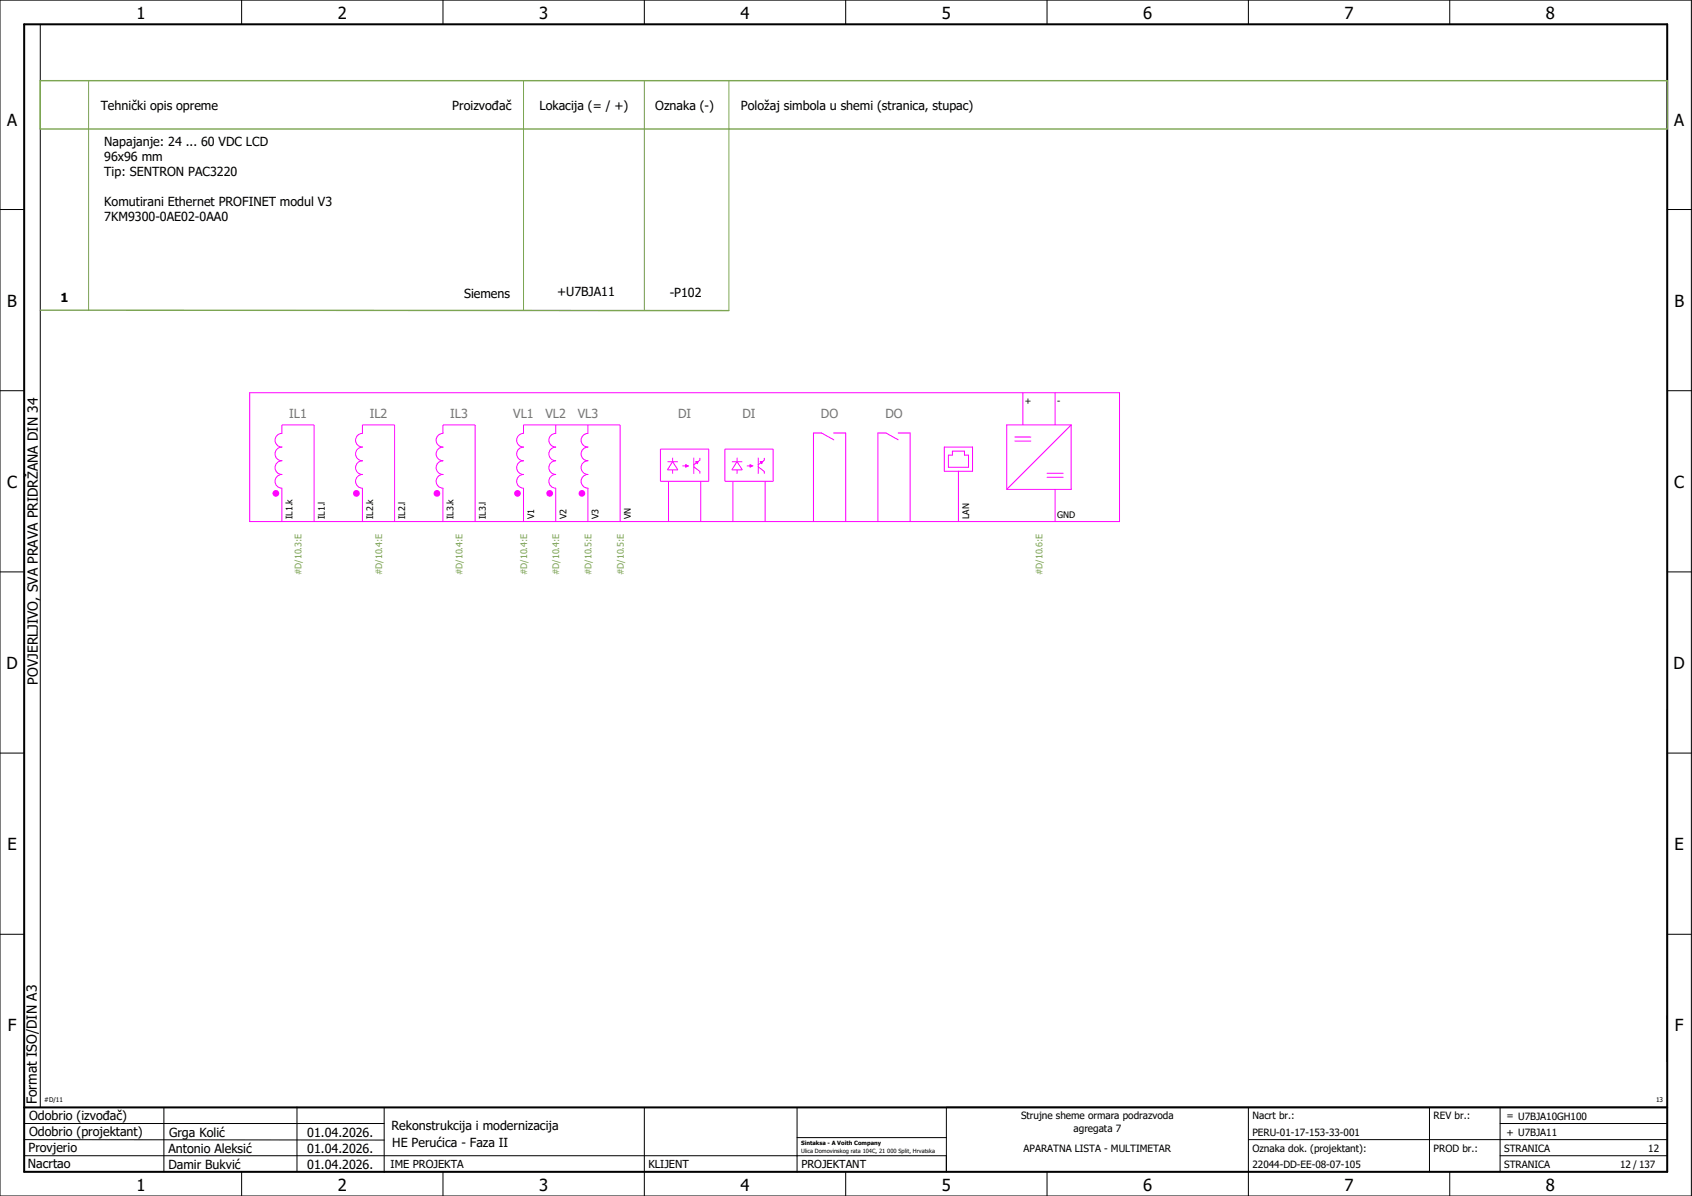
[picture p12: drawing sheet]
<svg xmlns="http://www.w3.org/2000/svg" width="420mm" height="297mm" viewBox="0 0 420 297" stroke-linecap="round" stroke-linejoin="round" font-family="sans-serif">
<g fill="none" stroke="#000" stroke-width=".25">
<path d="M0 0h420v297h-420zM10 6v269M60 0v6M110 0v6M160 0v6M210 0v6M260 0v6M310 0v6M360 0v6M0 52h6M414 52h6M0 97h6"/>
<path d="M414 97h6M0 142h6M414 142h6M414 176.3v87.4M0 187h6M414 187h6M0 232h6M414 232h6M6 279h89.4M40.7 275v16M73.7 274.9v16M95.4 275.1v16"/>
<path d="M160 275v22M197.9 275.1v16M310 275v22M355 275v16M372.5 279h41.5M372.5 275v16M414 275h-179v16M6 283l89.4 .1M6 287h229M60 291v6M110 291v6M197.9 282.5h37.1"/>
<path d="M210 291v6M260 291v6M310 283h104M360 291v6M372.5 287h41.5"/>
</g>
<path d="M6 6h408v285h-408zM6 275h408" fill="none" stroke="#000" stroke-width=".5"/>
<path d="M10 20h404v12h-404z" fill="none" stroke="#7ca552" stroke-width=".35"/>
<path d="M22 20v57M130 20v57M160 20v57M181 20v57" fill="none" stroke="#7ca552" stroke-width=".25"/>
<circle cx="68.5" cy="122.5" r=".83" fill="#f0f"/>
<path d="M70 129.5v-8.3a1.7 1.7 0 0 1-1.7-1.7 1.7 1.7 0 0 1 1.7-1.7 1.7 1.7 0 0 1-1.7-1.7 1.7 1.7 0 0 1 1.7-1.7 1.7 1.7 0 0 1-1.7-1.7 1.7 1.7 0 0 1 1.7-1.7 1.7 1.7 0 0 1-1.7-1.7 1.7 1.7 0 0 1 1.7-1.7v-2.1h8v24" fill="none" stroke="#f0f" stroke-width=".25"/>
<circle cx="88.5" cy="122.5" r=".83" fill="#f0f"/>
<path d="M90 129.5v-8.3a1.7 1.7 0 0 1-1.7-1.7 1.7 1.7 0 0 1 1.7-1.7 1.7 1.7 0 0 1-1.7-1.7 1.7 1.7 0 0 1 1.7-1.7 1.7 1.7 0 0 1-1.7-1.7 1.7 1.7 0 0 1 1.7-1.7 1.7 1.7 0 0 1-1.7-1.7 1.7 1.7 0 0 1 1.7-1.7v-2.1h8v24" fill="none" stroke="#f0f" stroke-width=".25"/>
<circle cx="108.5" cy="122.5" r=".83" fill="#f0f"/>
<path d="M110 129.5v-8.3a1.7 1.7 0 0 1-1.7-1.7 1.7 1.7 0 0 1 1.7-1.7 1.7 1.7 0 0 1-1.7-1.7 1.7 1.7 0 0 1 1.7-1.7 1.7 1.7 0 0 1-1.7-1.7 1.7 1.7 0 0 1 1.7-1.7 1.7 1.7 0 0 1-1.7-1.7 1.7 1.7 0 0 1 1.7-1.7v-2.1h8v24" fill="none" stroke="#f0f" stroke-width=".25"/>
<circle cx="128.5" cy="122.5" r=".83" fill="#f0f"/>
<path d="M130 129.5v-8.3a1.7 1.7 0 0 1-1.7-1.7 1.7 1.7 0 0 1 1.7-1.7 1.7 1.7 0 0 1-1.7-1.7 1.7 1.7 0 0 1 1.7-1.7 1.7 1.7 0 0 1-1.7-1.7 1.7 1.7 0 0 1 1.7-1.7 1.7 1.7 0 0 1-1.7-1.7 1.7 1.7 0 0 1 1.7-1.7v-2.1h24v24" fill="none" stroke="#f0f" stroke-width=".25"/>
<circle cx="136.5" cy="122.5" r=".83" fill="#f0f"/>
<path d="M138 105.5v2.1a1.7 1.7 0 0 0-1.7 1.7 1.7 1.7 0 0 0 1.7 1.7 1.7 1.7 0 0 0-1.7 1.7 1.7 1.7 0 0 0 1.7 1.7 1.7 1.7 0 0 0-1.7 1.7 1.7 1.7 0 0 0 1.7 1.7 1.7 1.7 0 0 0-1.7 1.7 1.7 1.7 0 0 0 1.7 1.7v8.3" fill="none" stroke="#f0f" stroke-width=".25"/>
<circle cx="144.5" cy="122.5" r=".83" fill="#f0f"/>
<g fill="none" stroke="#f0f" stroke-width=".25">
<path d="M62 97.5h216v32h-216zM254 97.5v8M262 97.5v8M146 105.5v2.1a1.7 1.7 0 0 0-1.7 1.7 1.7 1.7 0 0 0 1.7 1.7 1.7 1.7 0 0 0-1.7 1.7 1.7 1.7 0 0 0 1.7 1.7 1.7 1.7 0 0 0-1.7 1.7 1.7 1.7 0 0 0 1.7 1.7 1.7 1.7 0 0 0-1.7 1.7 1.7 1.7 0 0 0 1.7 1.7v8.3M164 111.5h12v8h-12zM165.7 114.7h2.6M166 119.5v10M167 114.7l-1.3 2h2.6l-1.2-2M167 113.7v1M167 116.7v.9M169.4 115.7h.9M170.3 115.4l.5 .3-.5 .3z"/>
<path d="M170.8 115.7h.1M172.3 115.9l1.5 1.2v.6M172.3 113.7v4M172.8 114.7l.5-.1-.2 .5zM173.3 114.6h.1M173.8 113.7v.6l-1.5 1.1M174 119.5v10M180 111.5h12v8h-12zM181.7 114.7h2.6M182 119.5v10M183 114.7l-1.3 2h2.6l-1.2-2M183 113.7v1"/>
<path d="M183 116.7v.9M185.4 115.7h.9M186.3 115.4l.5 .3-.5 .3zM186.8 115.7h.1M188.3 115.9l1.5 1.2v.6M188.3 113.7v4M188.8 114.7l.5-.1-.2 .5zM189.3 114.6h.1M189.8 113.7v.6l-1.5 1.1M190 119.5v10M207 107.5h3v22M207.1 109.2l-3.1-1.7h-2v22"/>
<path d="M223 107.5h3v22M223.1 109.2l-3.1-1.7h-2v22M234.5 111h7v6h-7zM235.5 113h1v-1h3v1h1v3h-5zM238 117v12.5M252 109.5h4M252 108.5h4M260 117.5h4M260 118.5h4M266 105.5l-16 16M266 105.5v16h-16M266 105.5h-16v16"/>
<path d="M262 121.5v8"/>
</g>
<g fill="#f0f" stroke="#f0f" stroke-width=".25">
<path d="M170.3 115.4l.5 .3-.5 .3z"/>
<path d="M172.8 114.7l.5-.1-.2 .5z"/>
<path d="M186.3 115.4l.5 .3-.5 .3z"/>
<path d="M188.8 114.7l.5-.1-.2 .5z"/>
</g>
<path d="M10 77l171 .1" fill="none" stroke="#7ca552" stroke-width=".35"/>
<g font-size="4.1">
<text x="33.9" y="4.7">1</text>
<text x="83.9" y="4.7">2</text>
<text x="133.9" y="4.7">3</text>
<text x="183.9" y="4.7">4</text>
<text x="233.9" y="4.7">5</text>
<text x="283.9" y="4.7">6</text>
<text x="333.9" y="4.7">7</text>
<text x="383.9" y="4.7">8</text>
<text x="1.8" y="31.2">A</text>
<text x="415.8" y="31.2">A</text>
<text x="1.8" y="76.2">B</text>
<text x="415.8" y="76.2">B</text>
<text x="1.8" y="121.2">C</text>
<text x="415.8" y="121.2">C</text>
<text x="1.6" y="166.2">D</text>
<text x="415.6" y="166.2">D</text>
<text x="1.8" y="211.2">E</text>
<text x="415.8" y="211.2">E</text>
<text x="1.9" y="256.2">F</text>
<text x="415.9" y="256.2">F</text>
<text x="33.9" y="295.7">1</text>
<text x="83.9" y="295.7">2</text>
<text x="133.9" y="295.7">3</text>
<text x="183.9" y="295.7">4</text>
<text x="233.9" y="295.7">5</text>
<text x="283.9" y="295.7">6</text>
<text x="333.9" y="295.7">7</text>
<text x="383.9" y="295.7">8</text>
</g>
<g font-size="3.4">
<text x="9.4" y="170" transform="rotate(-90 9.4 170)">POVJERLJIVO, SVA PRAVA PRIDRŽANA DIN 34</text>
<text x="9.2" y="274.3" transform="rotate(-90 9.2 274.3)">Format ISO/DIN A3</text>
</g>
<g font-size="3.1">
<text x="25" y="27.3">Tehnički opis opreme</text>
<text x="112.3" y="27.3">Proizvođač</text>
<text x="134" y="27.3">Lokacija (= / +)</text>
<text x="162.7" y="27.3">Oznaka (-)</text>
<text x="184" y="27.3">Položaj simbola u shemi (stranica, stupac)</text>
<text x="25.9" y="36.2">Napajanje: 24 ... 60 VDC LCD</text>
<text x="25.9" y="39.9">96x96 mm</text>
<text x="25.9" y="43.7">Tip: SENTRON PAC3220</text>
<text x="25.9" y="51.2">Komutirani Ethernet PROFINET modul V3</text>
<text x="25.9" y="54.9">7KM9300-0AE02-0AA0</text>
<text x="15" y="74.9">1</text>
<text x="115.2" y="74">Siemens</text>
<text x="138.3" y="73.6">+U7BJA11</text>
<text x="166.3" y="73.7">-P102</text>
<text x="7.2" y="278.1">Odobrio (izvođač)</text>
<text x="97.2" y="280.5">Rekonstrukcija i modernizacija</text>
<text x="7.1" y="286.1">Provjerio</text>
<text x="7.2" y="282.1">Odobrio (projektant)</text>
<text x="41.8" y="286.2">Antonio Aleksić</text>
<text x="42" y="282.3">Grga Kolić</text>
<text x="76.3" y="282.3">01.04.2026.</text>
<text x="76.3" y="286.3">01.04.2026.</text>
<text x="97.4" y="284.8">HE Perućica - Faza II</text>
<text x="6.9" y="290">Nacrtao</text>
<text x="41.8" y="290.3">Damir Bukvić</text>
<text x="76.3" y="290.3">01.04.2026.</text>
</g>
<g font-size="3.1" fill="#767676">
<text x="71.8" y="103.9">IL1</text>
<text x="91.8" y="103.9">IL2</text>
<text x="111.8" y="103.9">IL3</text>
<text x="127.5" y="103.9">VL1</text>
<text x="135.5" y="103.9">VL2</text>
<text x="143.5" y="103.9">VL3</text>
<text x="168.4" y="103.9">DI</text>
<text x="184.4" y="103.9">DI</text>
<text x="203.8" y="103.9">DO</text>
<text x="219.8" y="103.9">DO</text>
</g>
<g font-size="2.7">
<text x="97" y="290.1">IME PROJEKTA</text>
<text x="161" y="290.1">KLIJENT</text>
<text x="199" y="290.1">PROJEKTANT</text>
</g>
<g font-size="2.5">
<text x="253.5" y="278">Strujne sheme ormara podrazvoda</text>
<text x="266.6" y="281">agregata 7</text>
<text x="311" y="278">Nacrt br.:</text>
<text x="356" y="278">REV br.:</text>
<text x="374.1" y="278">= U7BJA10GH100</text>
<text x="254.2" y="286">APARATNA LISTA - MULTIMETAR</text>
<text x="311" y="286">Oznaka dok. (projektant):</text>
<text x="311" y="282">PERU-01-17-153-33-001</text>
<text x="356" y="286">PROD br.:</text>
<text x="373.5" y="286">STRANICA</text>
<text x="374.1" y="282.1">+ U7BJA11</text>
<text x="409.3" y="286">12</text>
<text x="311" y="290">22044-DD-EE-08-07-105</text>
<text x="373.5" y="290">STRANICA</text>
<text x="402.3" y="290">12 / 137</text>
</g>
<g font-size="2.2">
<text x="254.5" y="100.3">+</text>
<text x="262.5" y="100.3">-</text>
<text x="72.6" y="128.9" transform="rotate(-90 72.6 128.9)">IL1.k</text>
<text x="80.6" y="128.9" transform="rotate(-90 80.6 128.9)">IL1.l</text>
<text x="92.6" y="128.9" transform="rotate(-90 92.6 128.9)">IL2.k</text>
<text x="100.6" y="128.9" transform="rotate(-90 100.6 128.9)">IL2.l</text>
<text x="112.6" y="128.9" transform="rotate(-90 112.6 128.9)">IL3.k</text>
<text x="120.6" y="128.9" transform="rotate(-90 120.6 128.9)">IL3.l</text>
<text x="132.6" y="128.9" transform="rotate(-90 132.6 128.9)">V1</text>
<text x="140.6" y="128.9" transform="rotate(-90 140.6 128.9)">V2</text>
<text x="148.6" y="128.9" transform="rotate(-90 148.6 128.9)">V3</text>
<text x="156.6" y="128.9" transform="rotate(-90 156.6 128.9)">VN</text>
<text x="240.6" y="128.9" transform="rotate(-90 240.6 128.9)">LAN</text>
<text x="262.5" y="128.6">GND</text>
</g>
<g font-size="2.2" fill="#7ca552">
<text x="74.9" y="142.9" transform="rotate(-90 74.9 142.9)">#D/10.3:E</text>
<text x="94.9" y="142.9" transform="rotate(-90 94.9 142.9)">#D/10.4:E</text>
<text x="114.9" y="142.9" transform="rotate(-90 114.9 142.9)">#D/10.4:E</text>
<text x="130.9" y="142.9" transform="rotate(-90 130.9 142.9)">#D/10.4:E</text>
<text x="138.9" y="142.9" transform="rotate(-90 138.9 142.9)">#D/10.4:E</text>
<text x="146.9" y="142.9" transform="rotate(-90 146.9 142.9)">#D/10.5:E</text>
<text x="154.9" y="142.9" transform="rotate(-90 154.9 142.9)">#D/10.5:E</text>
<text x="258.9" y="142.9" transform="rotate(-90 258.9 142.9)">#D/10.6:E</text>
</g>
<g font-size="1.6">
<text x="11" y="273.7">#D/11</text>
<text x="411.2" y="273.7">13</text>
</g>
<g font-size="1.4">
<text x="198.9" y="284.4">Sintaksa - A Voith Company</text>
<text x="198.9" y="286.4">Ulica Domovinskog rata 104C, 21 000 Split, Hrvatska</text>
</g>
</svg>
